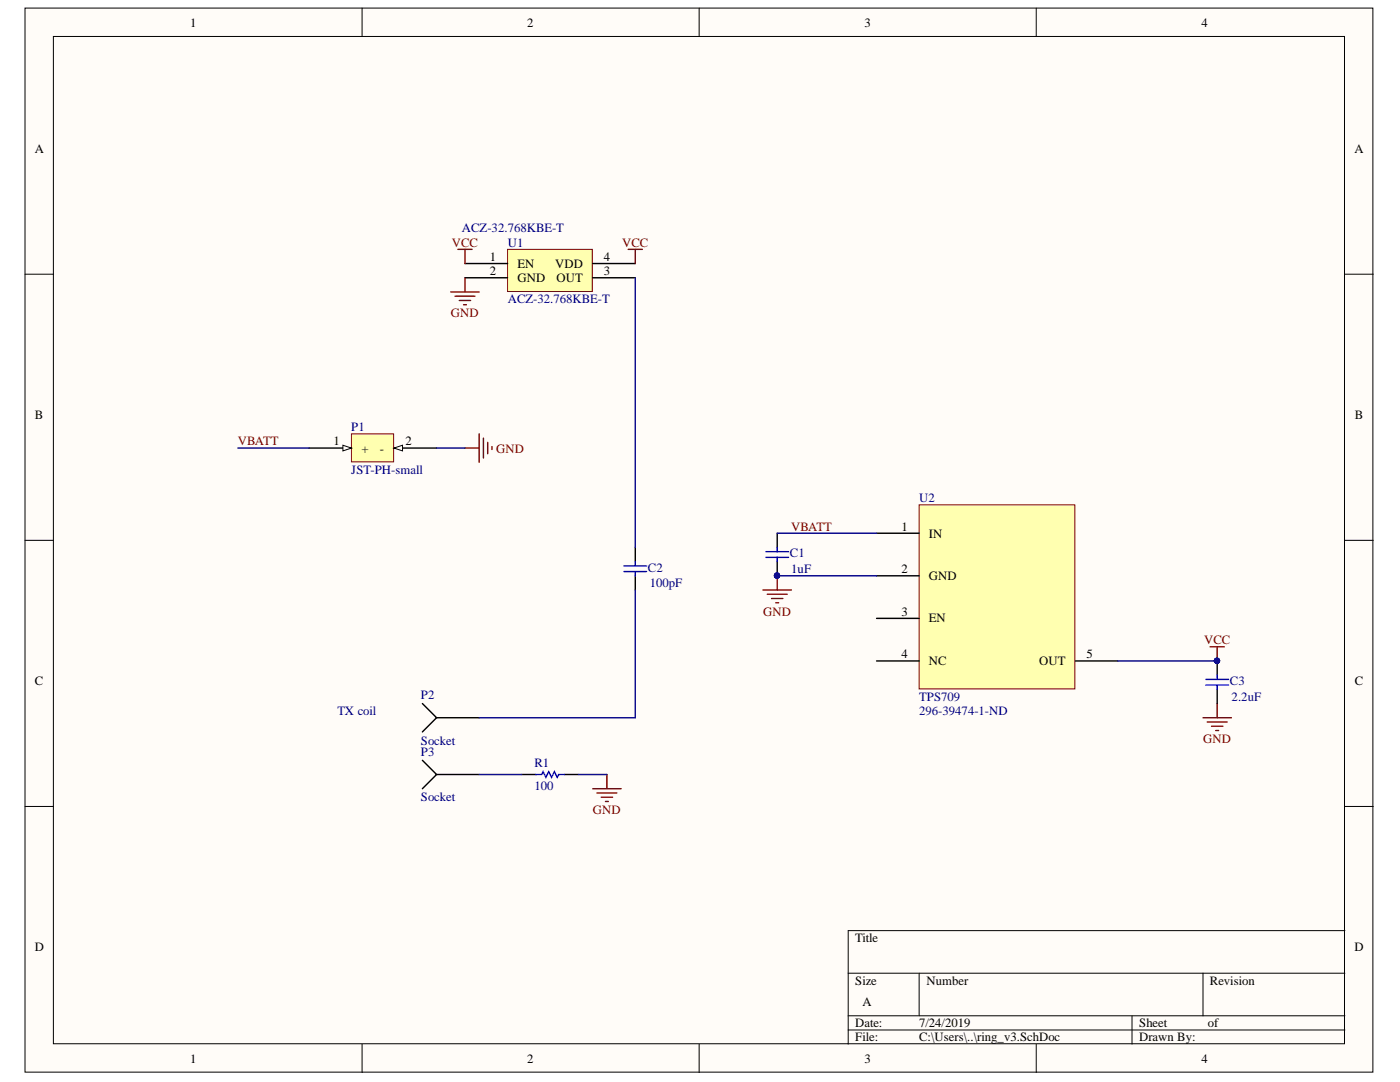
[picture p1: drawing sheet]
# Altium project ring_v3.PrjPcb
1 sheet, 9 parts. Net scope: global (net labels, ports and power ports of the same name join across sheets).
Board file: ring_v3.PcbDoc

## Sheet ring_v3.SchDoc
size A

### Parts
C1  value 1uF  [0402]  (hidden comment: Cap)
C2  value 100pF  [0402]  (hidden comment: Cap)
C3  value 2.2uF  [0402]  (hidden comment: Cap)
P1  JST-PH-small  [JST-PH-small]
P2  Socket  [socket]
P3  Socket  [socket]
R1  value 100  [0402]  (hidden comment: Res)
U1  ACZ-32.768KBE-T  [ACZ-32.768KBE-T]
U2  TPS709  Supplier Part Number 1: 296-39474-1-ND  [SOT95P280X145-5N]

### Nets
GND: C1.1 C3.1 P1.2(-) R1.2 U1.2(GND) U2.2(GND)
VCC: C3.2 U1.1(EN) U1.4(VDD) U2.5(OUT)
VBATT: C1.2 P1.1(+) U2.1(IN)
NetC2_1: C2.1 P2.0
NetC2_2: C2.2 U1.3(OUT)
NetP3_0: P3.0 R1.1

Not connected (* = marked no-connect by the designer): U2 3(EN) 4(NC)

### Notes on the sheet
- TX coil
